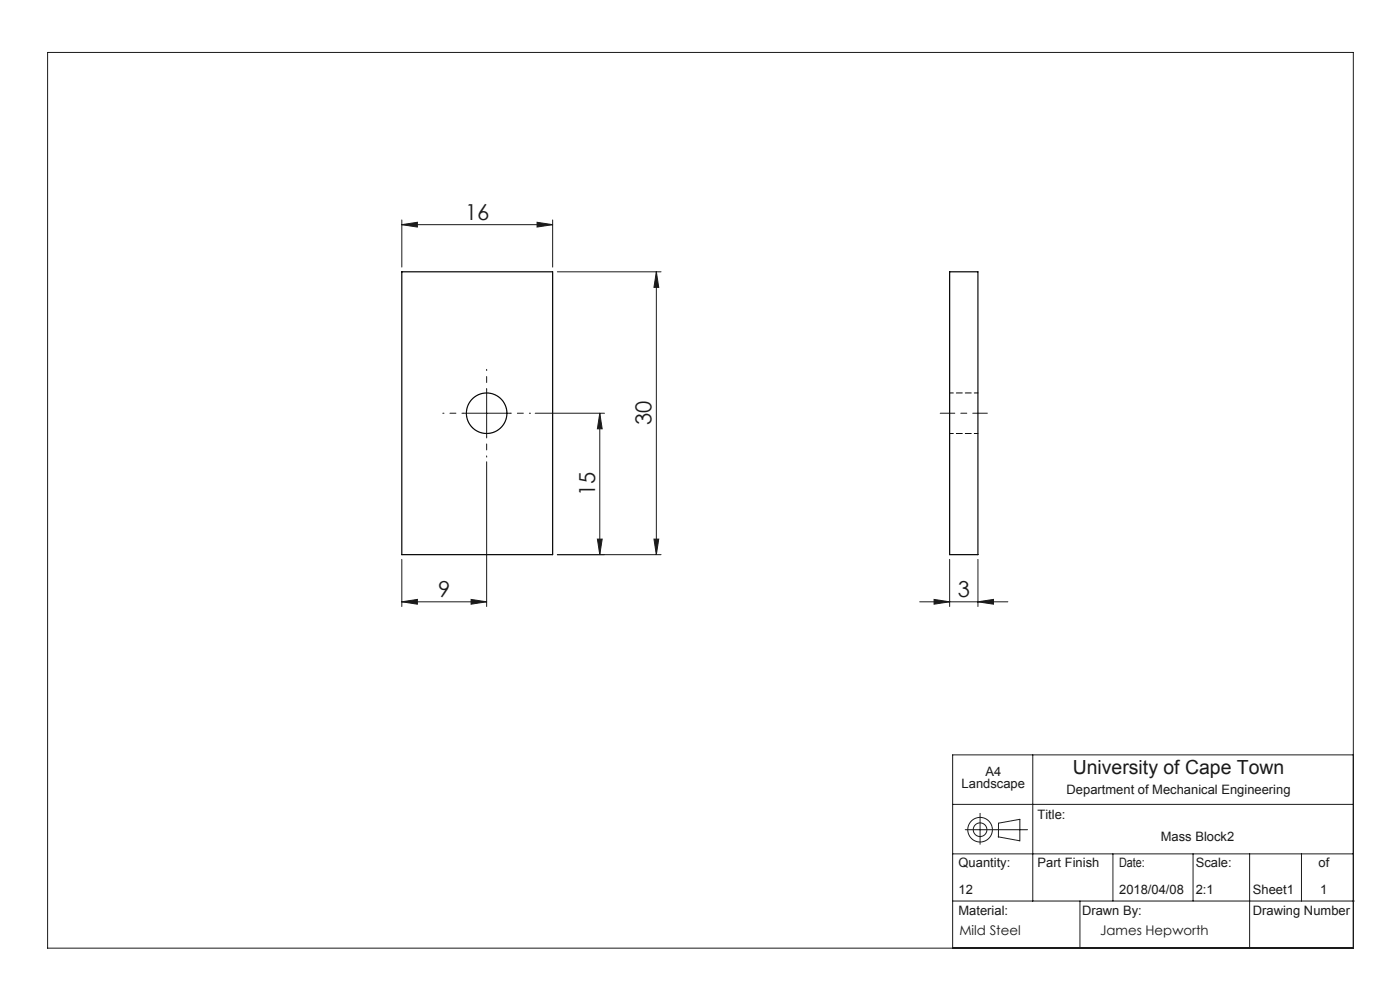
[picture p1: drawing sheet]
<svg xmlns="http://www.w3.org/2000/svg" width="297mm" height="210mm" viewBox="0 0 297 210" stroke-linecap="round" stroke-linejoin="round" font-family="sans-serif">
<g fill="none" stroke="#191924" stroke-width=".21">
<path d="M10.1 11.1h277v190h-277zM85.2 47.7l3.3-.6v1.1zM85.2 46.7v10M85.2 47.7h32M113.9 47.1l3.3 .6-3.3 .5zM117.2 46.7v10M118.2 57.7h22M139.2 57.7l.5 3.3h-1zM139.2 57.7v60M98.2 87.7h10M103.2 82.7v10M103.2 98v30.7"/>
<path d="M113.5 87.7h14.7M127.2 87.7l.5 3.3h-1zM127.2 87.7v30M85.2 118.7v10M118.2 117.7h22M126.7 114.4h1l-.5 3.3zM138.7 114.4h1l-.5 3.3zM201.5 118.7v10M207.5 118.7v10M85.2 127.7l3.3-.6v1.1zM85.2 127.7h18M99.9 127.1l3.3 .6-3.3 .5z"/>
<path d="M195.1 127.7h18.7M198.2 127.1l3.3 .6-3.3 .5zM207.5 127.7l3.3-.6v1.1zM202.1 170.6h85M204.8 176h13.2M207.9 172.5v6.6M211.8 177.5l4.5 .8M211.8 177.5v-2.9l4.6-.8v4.6M219.1 160.1v31M287.1 160.1h-85v41M202.1 191.1h85.2M202.1 181.1h85"/>
<path d="M229.1 191.1v10M236.1 181.1v10M253.1 181.1v10M265.1 181.1v20M276.1 181.1v10"/>
<circle cx="207.9" cy="176" r="1.45"/>
<circle cx="207.9" cy="176" r="2.61"/>
</g>
<path d="M98.2 87.7h-4.3M103.2 82.7v-4.3M103.2 92.7v4.3M108.2 87.7h4.3" fill="none" stroke="#191924" stroke-width=".21" stroke-dasharray="15.2 1.3 1.3 1.3" stroke-dashoffset="15"/>
<path d="M199.5 87.7h10" fill="none" stroke="#191924" stroke-width=".21" stroke-dasharray="15.2 1.3 1.3 1.3" stroke-dashoffset="12.1"/>
<g fill="#191924">
<path d="M99.9 127.1l3.3 .6-3.3 .5zM85.2 127.7l3.3-.6v1.1z"/>
<path d="M198.2 127.1l3.3 .6-3.3 .5zM207.5 127.7l3.3-.6v1.1z"/>
<path d="M113.9 47.1l3.3 .6-3.3 .5zM85.2 47.7l3.3-.6v1.1z"/>
<path d="M138.7 114.4h1l-.5 3.3zM139.2 57.7l.5 3.3h-1z"/>
<path d="M127.2 87.7l.5 3.3h-1zM126.7 114.4h1l-.5 3.3z"/>
</g>
<g fill="none" stroke="#000" stroke-width=".25">
<path d="M85.2 57.7h32v60h-32zM201.5 57.7h6v60h-6z"/>
<circle cx="103.2" cy="87.7" r="4.3"/>
</g>
<path d="M201.5 92h6M207.5 83.4h-6" fill="none" stroke="#000" stroke-width=".21" stroke-dasharray="1.3 .6" stroke-dashoffset=".5"/>
<g font-size="4.7" fill="#191924">
<text x="98.7" y="46.6">16</text>
<text x="138.2" y="90.2" transform="rotate(-90 138.2 90.2)">30</text>
<text x="126.2" y="105.2" transform="rotate(-90 126.2 105.2)">15</text>
<text x="92.9" y="126.6">9</text>
<text x="203.2" y="126.6">3</text>
</g>
<text font-size="4.1" fill="#191924" x="227.6" y="164.3">University of Cape Town</text>
<g font-size="2.8" fill="#191924">
<text x="203.5" y="198.4">Mild Steel</text>
<text x="233.4" y="198.4">James Hepworth</text>
</g>
<g font-size="2.7" fill="#191924">
<text x="204" y="167.2">Landscape</text>
<text x="209.1" y="164.6">A4</text>
<text x="220.1" y="173.7">Title:</text>
<text x="226.3" y="168.5">Department of Mechanical Engineering</text>
<text x="246.3" y="178.4">Mass Block2</text>
<text x="203.3" y="184">Quantity:</text>
<text x="220.1" y="184">Part Finish</text>
<text x="237.4" y="184">Date:</text>
<text x="253.7" y="184">Scale:</text>
<text x="279.7" y="184">of</text>
<text x="203.3" y="189.6">12</text>
<text x="237.4" y="189.6">2018/04/08</text>
<text x="253.7" y="189.6">2:1</text>
<text x="265.8" y="189.6">Sheet1</text>
<text x="280.1" y="189.6">1</text>
<text x="203.3" y="194.1">Material:</text>
<text x="229.6" y="194.1">Drawn By:</text>
<text x="265.8" y="194.1">Drawing Number</text>
</g>
</svg>
